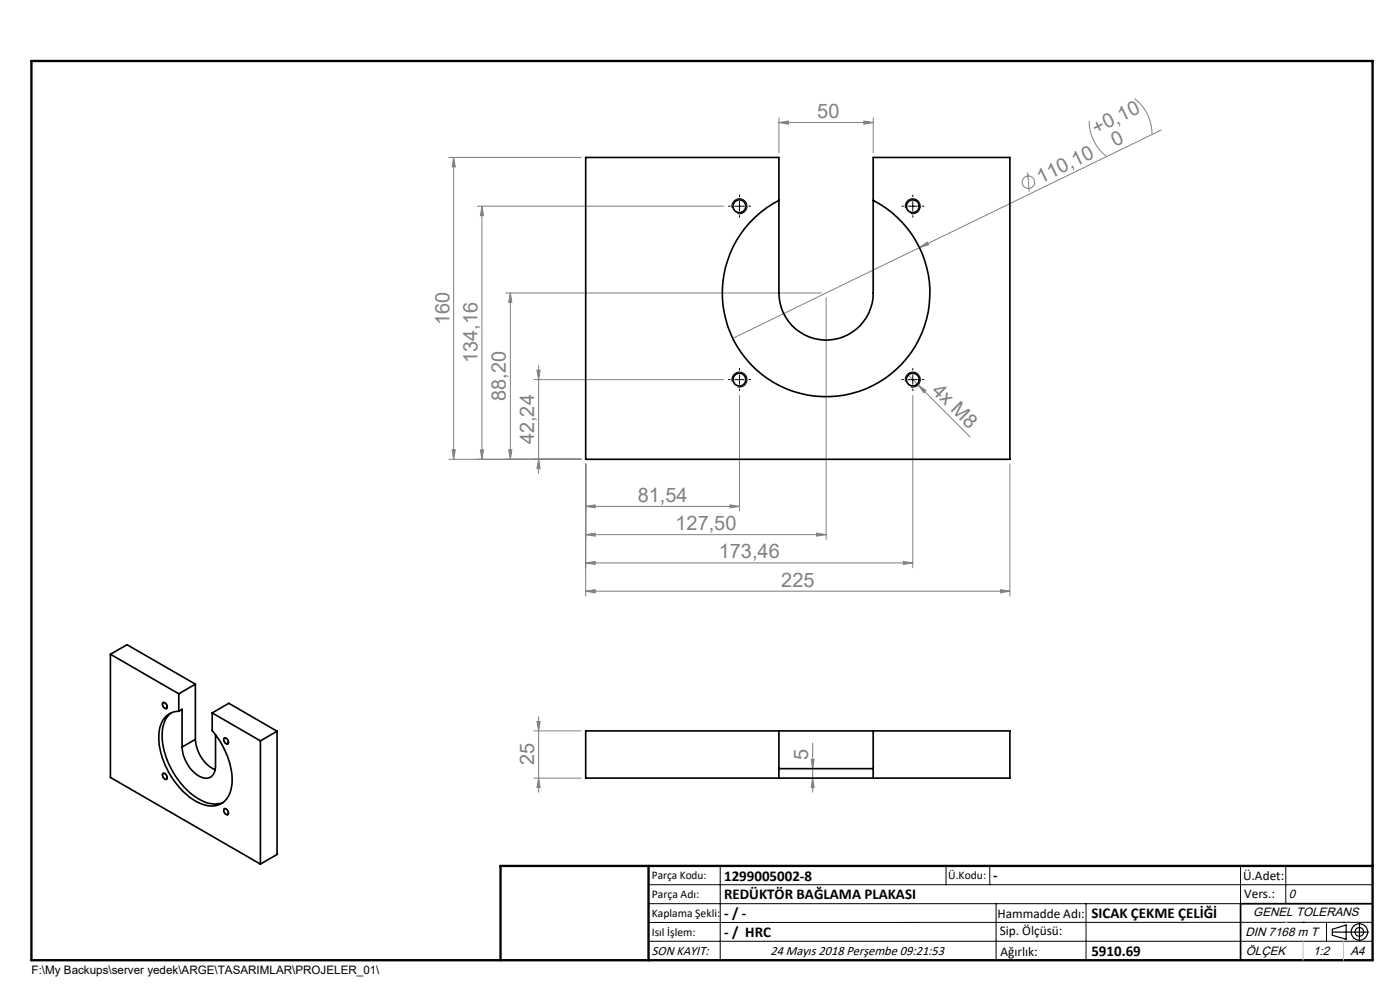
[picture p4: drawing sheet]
<svg xmlns="http://www.w3.org/2000/svg" width="297mm" height="210mm" viewBox="0 0 297 210" stroke-linecap="round" stroke-linejoin="round" font-family="sans-serif">
<g fill="none" stroke="#808080" stroke-width=".21">
<path d="M95.2 33.4h28.1M96.2 33.4v64M96.2 33.4l.4 2h-.7zM165.2 26l2.1-.3v.6zM165.2 25v7.4M165.2 26h20M183.3 25.7l1.9 .3-1.9 .3zM185.2 25v7.4M218 36.6l.3 4.1M231.1 25.6a9.5 9.5 0 0 0 3.7 7.6M240.7 20.9a9.5 9.5 0 0 1 3.7 7.6M246.3 27.6l-51.2 24.9"/>
<path d="M101.2 43.7h52.3M102.2 43.7l.4 2h-.7zM102.2 43.7v53.7M195.1 52.5l1.6-1.1 .3 .5zM195.1 52.5l-39.7 19.3M107.2 62.2h67M108.3 62.2v35.2M108.3 62.2l.3 1.9h-.7zM113.9 78.5h.7l-.3 2zM114.3 77.5v22.9M175.3 63.1v51.3M192.5 79.4l13.3 13.3"/>
<path d="M95.2 97.4h28.1M95.9 95.4h.7l-.4 2zM101.9 95.4h.7l-.4 2zM107.9 95.4h.7l-.3 2zM113.2 80.5h40.3M114.3 97.4l.3 2h-.7zM124.2 98.4v28M156.9 83.9v24.5M193.6 83.9v36.5M194.8 81.7l1.6 1.1-.4 .5zM214.2 98.4v28M124.2 107.4l2.1-.3v.6z"/>
<path d="M124.2 113.4l2.1-.3v.6zM124.2 119.4l2.1-.3v.6zM124.2 107.4h32.7M124.2 113.4h51.1M124.2 119.4h69.4M154.9 107.1l2 .3-2 .3zM173.2 113.1l2.1 .3-2.1 .3zM191.6 119.1l2 .3-2 .3zM124.2 125.4l2.1-.3v.7zM124.2 125.4h90M212.3 125.1l1.9 .3-1.9 .4zM113.2 155h10.1"/>
<path d="M113.9 153.1h.7l-.3 1.9zM114.3 152v16.1M172.4 157.6v10.5M113.2 165.1h10.1M114.3 165.1l.3 2h-.7zM172.1 161.1h.6l-.3 1.9zM172.4 165.1l.3 2h-.6z"/>
<circle cx="218.2" cy="38.6" r="1.32"/>
</g>
<g fill="none" stroke="#000" stroke-width=".25">
<path d="M282.6 197.7h7.8M282.6 197.1l3-.9v3l-3-.8zM288.4 195.8v3.8M106.2 203.7h185"/>
<circle cx="288.4" cy="197.7" r="1.74"/>
<circle cx="288.4" cy="197.7" r=".93"/>
</g>
<g fill="none" stroke="#000" stroke-width=".21">
<path d="M155.3 44.2a1.6 1.6 0 0 1 1.4-2.1 1.6 1.6 0 0 1 1.8 1.8 1.6 1.6 0 0 1-2 1.4M155.9 43.7h2M156.9 42.7v2.1M192.1 44.2a1.6 1.6 0 0 1 1.4-2.1 1.6 1.6 0 0 1 1.7 1.8 1.6 1.6 0 0 1-2 1.4M192.7 43.7h1.9M193.6 42.7v2.1M156.9 79.5v2M193.6 79.5v2M155.3 80.9a1.6 1.6 0 0 1 1.5-2 1.6 1.6 0 0 1 1.7 1.8 1.6 1.6 0 0 1-2 1.4M155.9 80.5h2M192.1 80.9a1.6 1.6 0 0 1 1.4-2 1.6 1.6 0 0 1 1.7 1.8 1.6 1.6 0 0 1-2 1.4M192.7 80.5h1.9"/>
<path d="M34.5 149a.84 .84 0 0 1 .9 .4 .84 .84 0 0 1-.1 1 1 1 0 0 1-.8-1.4zM47.6 156.4a.91 .91 0 0 1 .7 1.5 .94 .94 0 0 1-.7-1.5zM34.6 164a.91 .91 0 0 1 .8 .5 .91 .91 0 0 1-.1 .9 1 1 0 0 1-.7-1.4zM47.5 171.5a.83 .83 0 0 1 .9 .5 .83 .83 0 0 1-.2 .9 1.04 1.04 0 0 1-.7-1.4zM137.6 187.7h153.6M137.6 191.7h153.6M137.6 199.7h153.6M152.8 183.7v20M200.7 183.7v4M210 183.7v4M211.3 191.7v12M230.4 191.7v12"/>
<path d="M263.2 183.7v20M272.8 183.7v8M276.4 195.6h.1M281.4 195.6v4.1M285 195.6h.1M291.2 195.6l-153.6 .1"/>
</g>
<path d="M291.2 191.7h-28v12" fill="none" stroke="#000" stroke-width=".35"/>
<path d="M6.7 12.9h284.5v190.8h-284.5zM137.6 183.7v20M291.2 183.7h-185v20" fill="none" stroke="#000" stroke-width=".5"/>
<path d="M276.4 199.7v4M285 199.7v4" fill="none" stroke="#c0c0c0" stroke-width=".21"/>
<path d="M272.8 195.6h.1" fill="none" stroke="#c0c0c0" stroke-width=".25"/>
<g fill="none" stroke="#000" stroke-width=".21" stroke-dasharray="15.2 1.3 1.3 1.3">
<path d="M154.9 43.7h-.4M156.9 41.7v-.3M156.9 45.7v.4M158.9 43.7h.3M191.7 43.7h-.4M193.7 41.7v-.3M193.7 45.7v.4M195.7 43.7h.3M156.9 78.5v-.4M193.7 78.5v-.4M154.9 80.5h-.4M156.9 82.5v.4"/>
<path d="M158.9 80.5h.3M191.7 80.5h-.4M193.7 82.5v.4M195.7 80.5h.3"/>
</g>
<g fill="#808080">
<path d="M195.1 52.5l1.6-1.1 .3 .5z"/>
<path d="M194.8 81.7l1.6 1.1-.4 .5z"/>
<path d="M124.2 107.4l2.1-.3v.6zM154.9 107.1l2 .3-2 .3zM124.2 113.4l2.1-.3v.6zM173.2 113.1l2.1 .3-2.1 .3zM124.2 119.4l2.1-.3v.6zM191.6 119.1l2 .3-2 .3zM124.2 125.4l2.1-.3v.7zM212.3 125.1l1.9 .3-1.9 .4zM165.2 26l2.1-.3v.6zM183.3 25.7l1.9 .3-1.9 .3z"/>
<path d="M114.3 97.4l.3 2h-.7zM113.9 78.5h.7l-.3 2zM107.9 95.4h.7l-.3 2zM108.3 62.2l.3 1.9h-.7zM101.9 95.4h.7l-.4 2zM102.2 43.7l.4 2h-.7zM95.9 95.4h.7l-.4 2zM96.2 33.4l.4 2h-.7zM114.3 165.1l.3 2h-.7zM113.9 153.1h.7l-.3 1.9z"/>
<path d="M172.1 161.1h.6l-.3 1.9zM172.4 165.1l.3 2h-.6z"/>
</g>
<g fill="none" stroke="#000" stroke-width=".35">
<path d="M124.2 33.4h41v28.8a10 10 0 0 0 10 9.9 10 10 0 0 0 10-9.9v-28.8h29v64h-90zM165.2 42.5a22 22 0 0 0-7.1 33.5 22 22 0 0 0 34.3 0 22 22 0 0 0-7.2-33.5M23.4 138.8l3.6-2 14.5 8.3M23.4 138.8v26.1l31.8 18.4M23.4 138.8l14.5 8.4M34.6 149.1a.76 .76 0 0 1 .7 .4 .76 .76 0 0 1 0 .8 .81 .81 0 0 1-.7-1.2zM36.3 151.2a6.4 6.4 0 0 0-1.9 5.8 16.8 16.8 0 0 0 9.1 13.2 5.2 5.2 0 0 0 3.8 0M37.9 150.9a4.2 4.2 0 0 0-4.1 4 16.1 16.1 0 0 0 4.7 12.6 9.3 9.3 0 0 0 6.9 3.4 4.3 4.3 0 0 0 3.7-3.9 16 16 0 0 0-4.1-12v-3.8M37.9 147.2v3.7M37.9 150.9l.7-.4v8M41.5 156.8a7.6 7.6 0 0 0 4.1 6.5M41.5 145.1l-3.6 2.1"/>
<path d="M41.5 156.8l-2.9 1.7M41.5 145.1v11.7M45 151.2l10.2 6M45 151.2l3.5-2 10.3 5.9M45.7 155.8v6.8a2.12 2.12 0 0 1-2.9 2.3 7.7 7.7 0 0 1-4.2-6.4M47.5 156.7a.71 .71 0 0 1 .8 .3 .71 .71 0 0 1 0 .8 .91 .91 0 0 1-.8-1.1zM55.2 157.2v26.1M58.8 155.1v26.1l-3.6 2.1M58.8 155.1l-3.6 2.1M165.2 155h20M165.2 155v10.1M165.2 155h-41v10.1h41"/>
<path d="M185.2 155v10.1M185.2 155h29v10.1h-29M34.5 164.2a.65 .65 0 0 1 .8 .3 .65 .65 0 0 1-.2 .8 .94 .94 0 0 1-.6-1.1zM47.5 171.7a.7 .7 0 0 1 .8 .2 .7 .7 0 0 1 .1 .8 .76 .76 0 0 1-.9-1zM165.2 165.1h20M165.2 163h20"/>
<circle cx="156.9" cy="43.8" r="1.36"/>
<circle cx="193.6" cy="43.8" r="1.35"/>
<circle cx="156.9" cy="80.5" r="1.36"/>
<circle cx="193.6" cy="80.5" r="1.35"/>
</g>
<g font-size="4.2" fill="#808080">
<text x="173.4" y="25">50</text>
<text x="232.5" y="28.5" transform="rotate(-26 232.5 28.5)">+0,10</text>
<text x="236.6" y="31.3" transform="rotate(-26 236.6 31.3)">0</text>
<text x="220.8" y="38.9" transform="rotate(-26 220.8 38.9)">110,10</text>
<text x="95.3" y="68.9" transform="rotate(-90 95.3 68.9)">160</text>
<text x="101.3" y="77" transform="rotate(-90 101.3 77)">134,16</text>
<text x="197.5" y="83.1" transform="rotate(45 197.5 83.1)">4x M8</text>
<text x="107.3" y="85.1" transform="rotate(-90 107.3 85.1)">88,20</text>
<text x="113.3" y="94.2" transform="rotate(-90 113.3 94.2)">42,24</text>
<text x="135.3" y="106.4">81,54</text>
<text x="143.3" y="112.4">127,50</text>
<text x="152.5" y="118.4">173,46</text>
<text x="165.7" y="124.4">225</text>
<text x="171.5" y="161.1" transform="rotate(-90 171.5 161.1)">5</text>
<text x="113.3" y="162.3" transform="rotate(-90 113.3 162.3)">25</text>
</g>
<g font-size="3.2">
<text x="153.6" y="186.8">1299005002-8</text>
<text x="153.6" y="190.8">REDÜKTÖR BAĞLAMA PLAKASI</text>
<text x="210.7" y="186.6">-</text>
<text x="153.6" y="194.8">- / -</text>
<text x="231.5" y="194.8">SICAK ÇEKME ÇELİĞİ</text>
<text x="153.6" y="198.8">- / HRC</text>
<text x="231.5" y="202.8">5910.69</text>
</g>
<g font-size="2.8">
<text x="263.7" y="186.7">Ü.Adet:</text>
<text x="263.9" y="190.5">Vers.:</text>
<text x="211.6" y="194.8">Hammadde Adı:</text>
<text x="138.3" y="202.6">SON KAYIT:</text>
<text x="163.4" y="202.6">24 Mayıs 2018 Perşembe 09:21:53</text>
<text x="212.1" y="198.4">Sip. Ölçüsü:</text>
<text x="212.2" y="202.7">Ağırlık:</text>
</g>
<g font-size="2.6">
<text x="273.4" y="190.4">0</text>
<text x="265.9" y="194.4">GENEL TOLERANS</text>
<text x="264.2" y="198.5">DIN 7168 m T</text>
<text x="264.3" y="202.6">ÖLÇEK</text>
<text x="278.5" y="202.6">1:2</text>
<text x="286.5" y="202.6">A4</text>
</g>
<g font-size="2.5">
<text x="138.3" y="186.4">Parça Kodu:</text>
<text x="138.3" y="190.5">Parça Adı:</text>
<text x="201.2" y="186.5">Ü.Kodu:</text>
<text x="138.3" y="194.5">Kaplama Şekli:</text>
<text x="138.3" y="198.6">Isıl İşlem:</text>
<text x="6.7" y="206.7">F:\My Backups\server yedek\ARGE\TASARIMLAR\PROJELER_01\</text>
</g>
</svg>
